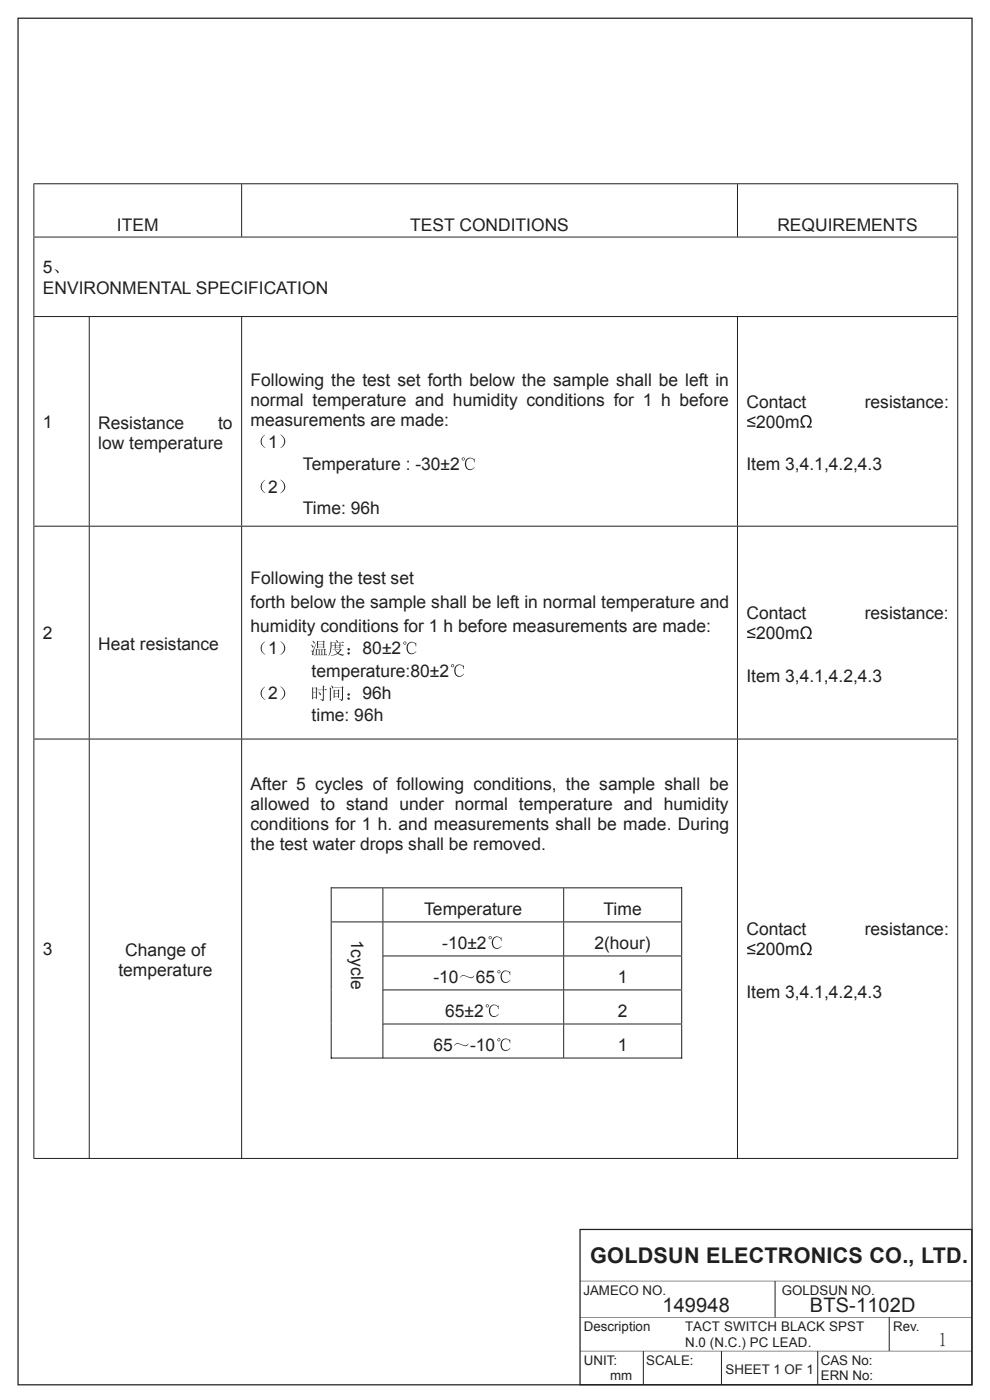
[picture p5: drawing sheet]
<svg xmlns="http://www.w3.org/2000/svg" width="210mm" height="297mm" viewBox="0 0 210 297" stroke-linecap="round" stroke-linejoin="round" font-family="sans-serif">
<path d="M3.8 3.9h202.4v289.9h-202.4zM123 260.8h83.2v33h-83.2z" fill="none" stroke="#231f20" stroke-width=".26"/>
<g fill="#231f20">
<path d="M123 279.5h83.2z"/>
<path d="M123 271.8h83.2z"/>
<path d="M123 286.6h83.2z"/>
</g>
<path d="M164.4 271.8v7.7M188.6 279.5v7.1M136.5 286.6v7.1M153 286.6v7.1M173.5 286.6v7.1" fill="none" stroke="#231f20" stroke-width=".21"/>
<path d="M7.1 39h196.1M7.2 39.1v11.1M51.3 39.1v11.1M156.4 39.1v11.1M203.2 39.1v11.1" fill="none" stroke="#231f20" stroke-width=".21"/>
<path d="M11.6 57.1a.7 .7 0 0 1 .7 .9z" fill="#231f20"/>
<path d="M7.1 50.3h196M7.2 50.4v16.7M203.2 50.2v16.9" fill="none" stroke="#231f20" stroke-width=".21"/>
<g fill="#231f20">
<path d="M55.8 92.5l.5-.3a1.67 1.67 0 0 0 0 2.8 1.47 1.47 0 0 1-.5-2.5z"/>
<path d="M59.4 92.2a1.51 1.51 0 0 1 1.1 1.4 1.51 1.51 0 0 1-1.1 1.4 1.67 1.67 0 0 0 0-2.8z"/>
<path d="M55.8 102.1l.5-.3a1.67 1.67 0 0 0 0 2.8 1.47 1.47 0 0 1-.5-2.5z"/>
<path d="M59.4 101.7a1.51 1.51 0 0 1 1.1 1.5 1.51 1.51 0 0 1-1.1 1.4 1.67 1.67 0 0 0 0-2.9z"/>
<path d="M170.2 88.3a1.27 1.27 0 0 1 1.8 .3 1.27 1.27 0 0 1-.4 1.8h.6v.3h-1v-.3a1.03 1.03 0 0 0 .7-1.3 1.03 1.03 0 0 0-1.3-.6 1.23 1.23 0 0 0 .2 1.9v.3h-1v-.3h.6a1.42 1.42 0 0 1-.2-2.1z"/>
<path d="M99 97.4a1.09 1.09 0 0 1 1.6 .1l.1-.2v.8h-.1a.87 .87 0 0 0-1.1-.9 .87 .87 0 0 0-.6 1.2 .98 .98 0 0 0 .6 1.1 .98 .98 0 0 0 1.2-.4 1.08 1.08 0 0 1-1.3 .6 1.08 1.08 0 0 1-.8-1.2l.1-.7zM98.1 97.4a.2 .2 0 0 0 .4 0 .2 .2 0 0 0-.4 0zM97.9 97.4a.35 .35 0 0 1 .7 0 .35 .35 0 0 1-.7 0z"/>
<path d="M158.5 90.2h1.7v.3h-1.7zM158.5 89l1.7-.7v.3l-1.4 .6 1.4 .6v.3l-1.7-.7z"/>
</g>
<path d="M7.1 67.2h196M7.2 67.2v44.3M18.9 67.2v44.3M51.3 67.2v44.3M156.4 67.2v44.3M203.2 67.1v44.4" fill="none" stroke="#231f20" stroke-width=".21"/>
<g fill="#231f20">
<path d="M55.8 136.4l.5-.3a1.67 1.67 0 0 0 0 2.8 1.47 1.47 0 0 1-.5-2.5z"/>
<path d="M55.8 146l.5-.3a1.67 1.67 0 0 0 0 2.8 1.47 1.47 0 0 1-.5-2.5z"/>
<path d="M170.2 133.1a1.27 1.27 0 0 1 1.8 .3 1.27 1.27 0 0 1-.4 1.8h.6v.3h-1v-.2a1.03 1.03 0 0 0 .7-1.3 1.03 1.03 0 0 0-1.3-.7 1.23 1.23 0 0 0 .2 2v.2h-1v-.3h.5a1.42 1.42 0 0 1-.1-2.1z"/>
<path d="M73.7 138.6a.25 .25 0 0 1 .5 0 .25 .25 0 0 1-.5 0zM73.7 137.8a.26 .26 0 0 1 .5 0 .26 .26 0 0 1-.5 0zM71.2 137h.8v.4h-.8zM71.1 137.9h1l-.5 .5zM70.4 136.9l.6 .1v.6l.2-.1h.8v.1l.2-.1v-.5h.7l-.2-.3-.2 .2h-.3l.1-.3-.3-.2v.5h-.8l.1-.3-.3-.2v.5zM70.6 137.8l.4 .1 .5 .7-1.4 .6 1.6-.5 1 .4 .3-.2-1.2-.3 .7-.7-.2-.2-.2 .1zM70.1 136.1l-.1 1.8-.3 1.2a3.4 3.4 0 0 0 .6-2.8h2.7l-.2-.2-.2 .2h-1v-.3l-.4-.2 .3 .5h-1.1zM68.4 137.8h.4v1.1h-.4zM67.8 137.8h.4v1.1h-.4zM67.4 136.7h1.2v.5h-1.2zM67.4 136.2h1.2v.4h-1.2zM67.2 135.9v1.6l.2-.2h1.2v.2l.2-.1v-1.2l.1-.1-.2-.2-.2 .2h-1zM67.2 137.8h.4v1.1h-.4zM67 137.6v1.3h-.5l.2 .1h2.7l-.2-.3-.2 .2v-1l.1-.1-.2-.2-.2 .1h-1.5zM66.3 135.9l.4 .6v-.2zM66 136.7l.4 .7v-.3zM67.1 136.4l-.7 1.6-.5 .1 .3 .2 .1 .7 .2-.1v-.8zM59.4 136a1.51 1.51 0 0 1 1.1 1.5 1.51 1.51 0 0 1-1.1 1.4 1.67 1.67 0 0 0 0-2.9z"/>
<path d="M86.6 136.4a1.09 1.09 0 0 1 1.6 .1l.1-.1v.7h-.1a.87 .87 0 0 0-1.1-.8 .87 .87 0 0 0-.6 1.2 .98 .98 0 0 0 .6 1.1 .98 .98 0 0 0 1.2-.5 1.08 1.08 0 0 1-1.3 .7 1.08 1.08 0 0 1-.8-1.2l.1-.7zM85.7 136.4a.2 .2 0 0 0 .4 0 .2 .2 0 0 0-.4 0zM85.5 136.4a.35 .35 0 0 1 .7 0 .35 .35 0 0 1-.7 0z"/>
<path d="M96.7 141.2a1.09 1.09 0 0 1 1.6 .1l.1-.1v.7h-.1a.87 .87 0 0 0-1-.8 .87 .87 0 0 0-.7 1.2 .98 .98 0 0 0 .6 1.1 .98 .98 0 0 0 1.2-.5 1.08 1.08 0 0 1-1.3 .6 1.08 1.08 0 0 1-.7-1.2v-.6zM95.8 141.2a.2 .2 0 0 0 .4 0 .2 .2 0 0 0-.4 0zM95.7 141.2a.33 .33 0 0 1 .6 0 .33 .33 0 0 1-.6 0z"/>
<path d="M73.7 148.2a.25 .25 0 0 1 .5 0 .25 .25 0 0 1-.5 0zM73.7 147.3a.26 .26 0 0 1 .5 0 .26 .26 0 0 1-.5 0zM71 147.1h.7v.7h-.7zM71 146.5h.7v.6h-.7zM70.9 145.7l.1 .2 1.5-.1v2.5h-.5l.4 .4 .3-.3 .1-2.5 .1-.1-.3-.2-.1 .1zM70.8 146.3v1.8l.2-.3h.7v.3l.2-.1v-1.5h.1l-.2-.2-.1 .1zM70.3 145.4l.3 .7 .1-.4zM70 145.8v2.9l.2-.1v-2.5l.1-.1zM67.6 146.8l.3 .7 .1-.4zM67.3 146.3l.1 .1h1.1v2h-.6l.5 .3h.2l.1-.4v-1.9h.7l-.3-.3-.4 .2v-.6l.1-.1-.3-.2v.9zM66.4 146.9h.6v1h-.6zM66.4 146h.6v.9h-.6zM66.2 145.8v2.6l.2-.1v-.3h.6v.3l.2-.1v-2.1l.1-.1-.2-.2-.1 .1zM59.4 145.6a1.51 1.51 0 0 1 1.1 1.5 1.51 1.51 0 0 1-1.1 1.4 1.67 1.67 0 0 0 0-2.9z"/>
<path d="M158.5 135.1h1.7v.3h-1.7zM158.5 133.9l1.7-.8v.4l-1.4 .5 1.4 .6v.3l-1.7-.7z"/>
</g>
<path d="M7.1 111.6h196M7.2 111.7v45M18.9 111.7v45M51.3 111.7v45M156.4 111.7v45M203.2 111.5v45.2M70.2 188.3h74.5M70.3 188.3v7.2M81.2 188.4v7.1M119.6 188.4v7.1M144.6 188.3v7.2" fill="none" stroke="#231f20" stroke-width=".21"/>
<path d="M104.7 198.9a1.09 1.09 0 0 1 1.6 .1l.1-.1v.7h-.1a.87 .87 0 0 0-1.1-.8 .87 .87 0 0 0-.6 1.2 .98 .98 0 0 0 .6 1.1 .98 .98 0 0 0 1.2-.5 1.08 1.08 0 0 1-1.3 .7 1.08 1.08 0 0 1-.8-1.2l.1-.7zM103.8 198.9a.2 .2 0 0 0 .4 0 .2 .2 0 0 0-.4 0zM103.6 198.9a.35 .35 0 0 1 .7 0 .35 .35 0 0 1-.7 0z" fill="#231f20"/>
<path d="M70.2 195.6h74.5M70.3 195.7v7M81.2 195.7v7M119.6 195.7v7M144.6 195.7v7" fill="none" stroke="#231f20" stroke-width=".21"/>
<g fill="#231f20">
<path d="M97.8 207.1a1.32 1.32 0 0 1 1.6 .1 .88 .88 0 0 0 1.2-.3 .79 .79 0 0 1-1.2 .4 1.3 1.3 0 0 0-1.6-.1l-.3 .3z"/>
<path d="M106.6 206.2a1.09 1.09 0 0 1 1.5 .1l.1-.2v.8h-.1a.87 .87 0 0 0-1-.9 .87 .87 0 0 0-.7 1.2 .98 .98 0 0 0 .7 1.1 .98 .98 0 0 0 1.1-.4 1.08 1.08 0 0 1-1.2 .6 1.08 1.08 0 0 1-.8-1.2l.1-.7zM105.6 206.2a.2 .2 0 0 0 .4 0 .2 .2 0 0 0-.4 0zM105.5 206.2a.35 .35 0 0 1 .7 0 .35 .35 0 0 1-.7 0z"/>
</g>
<path d="M70.3 202.7v7.2M81.1 202.8h63.6M81.2 202.9v7M119.6 202.9v7M144.6 202.9v7" fill="none" stroke="#231f20" stroke-width=".21"/>
<path d="M104.1 213.4a1.09 1.09 0 0 1 1.5 .1l.2-.2v.8h-.2a.87 .87 0 0 0-1-.8 .87 .87 0 0 0-.6 1.1 .98 .98 0 0 0 .6 1.1 .98 .98 0 0 0 1.2-.4 1.08 1.08 0 0 1-1.3 .6 1.08 1.08 0 0 1-.8-1.2l.1-.6zM103.1 213.4a.2 .2 0 0 0 .4 0 .2 .2 0 0 0-.4 0zM103 213.4a.35 .35 0 0 1 .7 0 .35 .35 0 0 1-.7 0z" fill="#231f20"/>
<path d="M70.3 209.9v7.2M81.1 210h63.6M81.2 210.1v7M119.6 210.1v7M144.6 210.1v7" fill="none" stroke="#231f20" stroke-width=".21"/>
<g fill="#231f20">
<path d="M96.6 221.5a1.32 1.32 0 0 1 1.6 .1 .88 .88 0 0 0 1.2-.2 .79 .79 0 0 1-1.3 .4 1.3 1.3 0 0 0-1.5-.1l-.3 .2z"/>
<path d="M106.6 220.6a1.09 1.09 0 0 1 1.5 .1l.1-.2v.8h-.1a.87 .87 0 0 0-1-.8 .87 .87 0 0 0-.7 1.1 .98 .98 0 0 0 .7 1.1 .98 .98 0 0 0 1.1-.4 1.08 1.08 0 0 1-1.2 .6 1.08 1.08 0 0 1-.8-1.2l.1-.6zM105.6 220.6a.2 .2 0 0 0 .4 0 .2 .2 0 0 0-.4 0zM105.5 220.6a.35 .35 0 0 1 .7 0 .35 .35 0 0 1-.7 0z"/>
</g>
<path d="M70.3 217.1v7.4M81.1 217.2h63.6M81.2 217.3v7.2M119.6 217.3v7.2M144.6 217.3v7.2M70.2 224.5h10.9M81.3 224.5h38.2M119.7 224.5h24.8" fill="none" stroke="#231f20" stroke-width=".21"/>
<g fill="#231f20">
<path d="M170.2 200.2a1.27 1.27 0 0 1 1.8 .3 1.27 1.27 0 0 1-.4 1.8h.6v.3h-1v-.3a1.03 1.03 0 0 0 .7-1.3 1.03 1.03 0 0 0-1.3-.7 1.23 1.23 0 0 0 .2 2v.3h-1v-.3h.6a1.42 1.42 0 0 1-.2-2.1z"/>
<path d="M158.5 202.1h1.7v.3h-1.7zM158.5 200.9l1.7-.7v.3l-1.4 .6 1.4 .6v.3l-1.7-.8z"/>
</g>
<path d="M7.1 156.8h196M7.2 156.9v88.8M18.9 156.9v88.8M51.3 156.9v88.8M156.4 156.9v88.8M203.2 156.7v89M7.1 245.8h196.1" fill="none" stroke="#231f20" stroke-width=".21"/>
<text font-size="4.6" fill="#231f20" x="125.2" y="268">GOLDSUN ELECTRONICS CO., LTD.</text>
<g font-size="4.2" fill="#231f20">
<text x="140.5" y="278.3">149948</text>
<text x="171.8" y="278.3">BTS-1102D</text>
</g>
<text font-size="3.9" fill="#231f20" x="199.1" y="285.3">1</text>
<g font-size="3.7" fill="#231f20">
<text x="24.8" y="48.9">ITEM</text>
<text x="87" y="48.9">TEST CONDITIONS</text>
<text x="164.9" y="48.9">REQUIREMENTS</text>
<text x="9.1" y="57.9">5</text>
<text x="9.1" y="62.5">ENVIRONMENTAL SPECIFICATION</text>
<text x="53.2" y="82">Following the test set forth below the sample shall be left in</text>
<text x="53.2" y="86.2">normal temperature and humidity conditions for 1 h before</text>
<text x="158.3" y="86.5">Contact</text>
<text x="183.5" y="86.5">resistance:</text>
<text x="9.1" y="90.7">1</text>
<text x="20.8" y="95.3">low temperature</text>
<text x="20.8" y="91">Resistance</text>
<text x="46.3" y="91">to</text>
<text x="53.2" y="90.5">measurements are made:</text>
<text x="56.9" y="94.9">1</text>
<text x="160.4" y="90.7">200m</text>
<text x="64.3" y="99.7">Temperature : -30±2</text>
<text x="158.3" y="99.8">Item 3,4.1,4.2,4.3</text>
<text x="56.9" y="104.5">2</text>
<text x="64.3" y="109.1">Time: 96h</text>
<text x="53.2" y="123.9">Following the test set</text>
<text x="53.2" y="129">forth below the sample shall be left in normal temperature and</text>
<text x="158.3" y="131.3">Contact</text>
<text x="183.4" y="131.3">resistance:</text>
<text x="9.1" y="135.5">2</text>
<text x="20.8" y="137.9">Heat resistance</text>
<text x="53.2" y="134.1">humidity conditions for 1 h before measurements are made:</text>
<text x="160.4" y="135.5">200m</text>
<text x="56.9" y="138.8">1</text>
<text x="66.1" y="143.6">temperature:80±2</text>
<text x="76.9" y="138.8">80±2</text>
<text x="56.9" y="148.4">2</text>
<text x="76.9" y="148.4">96h</text>
<text x="158.3" y="144.6">Item 3,4.1,4.2,4.3</text>
<text x="66.1" y="153">time: 96h</text>
<text x="53.2" y="167.6">After 5 cycles of following conditions, the sample shall be</text>
<text x="53.2" y="171.9">allowed to stand under normal temperature and humidity</text>
<text x="53.2" y="176.1">conditions for 1 h. and measurements shall be made. During</text>
<text x="53.2" y="180.4">the test water drops shall be removed.</text>
<text x="90" y="194.1">Temperature</text>
<text x="128" y="194.1">Time</text>
<text x="9.1" y="202.6">3</text>
<text x="26.6" y="202.9">Change of</text>
<text x="74.5" y="199.4" transform="rotate(90 74.5 199.4)">1cycle</text>
<text x="93.8" y="201.3">-10±2</text>
<text x="126.1" y="201.3">2(hour)</text>
<text x="158.3" y="198.4">Contact</text>
<text x="160.4" y="202.6">200m</text>
<text x="183.5" y="198.4">resistance:</text>
<text x="25.1" y="207.1">temperature</text>
<text x="91.9" y="208.5">-10</text>
<text x="101" y="208.5">65</text>
<text x="131" y="208.5">1</text>
<text x="94.4" y="215.8">65±2</text>
<text x="131" y="215.8">2</text>
<text x="158.3" y="211.7">Item 3,4.1,4.2,4.3</text>
<text x="91.9" y="223">65</text>
<text x="99.7" y="223">-10</text>
<text x="131" y="223">1</text>
</g>
<g font-size="2.8" fill="#231f20">
<text x="123.8" y="274.6">JAMECO NO.</text>
<text x="165.8" y="274.6">GOLDSUN NO.</text>
<text x="123.9" y="282.3">Description</text>
<text x="145.3" y="282.4">TACT SWITCH BLACK SPST</text>
<text x="145.3" y="285.8">N.0 (N.C.) PC LEAD.</text>
<text x="189.4" y="282.3">Rev.</text>
<text x="123.9" y="289.5">UNIT:</text>
<text x="129.4" y="292.9">mm</text>
<text x="137.1" y="289.5">SCALE:</text>
<text x="153.9" y="291.4">SHEET 1 OF 1</text>
<text x="174.1" y="289.5">CAS No:</text>
<text x="174.1" y="292.9">ERN No:</text>
</g>
</svg>
